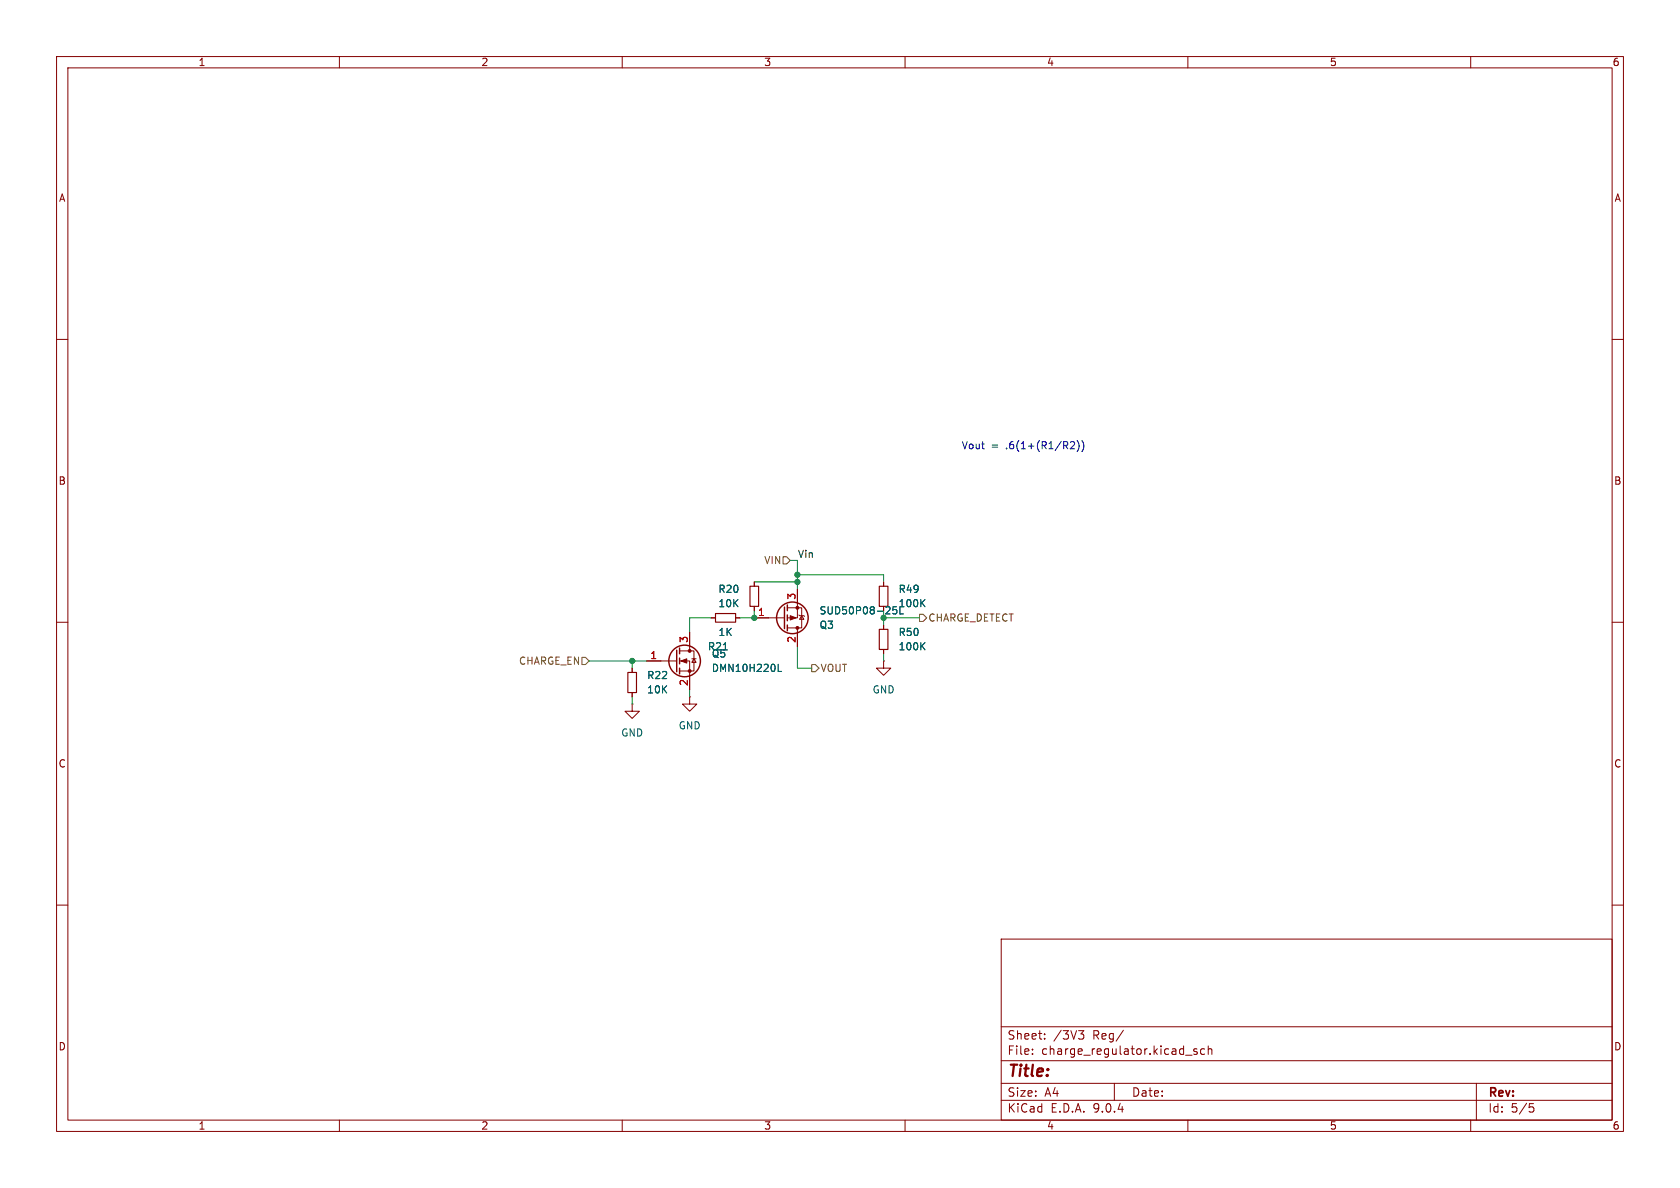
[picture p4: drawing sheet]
<svg xmlns="http://www.w3.org/2000/svg" width="297mm" height="210mm" viewBox="0 0 297 210" stroke-linecap="round" stroke-linejoin="round" font-family="sans-serif">
<g fill="none" stroke="#840000" stroke-width=".18">
<path d="M10 10h277v190h-277zM12 12h273v186h-273zM60 10v2M110 10v2M160 10v2M210 10v2M260 10v2M10 60h2M285 60h2M10 110h2M111.8 118.1v.8M114.3 116.8h5.3"/>
<path d="M120.1 115.1h2.6v3.5h-2.6M120.1 116.8h1.8v5.1M121.9 111.8v3.3M122.3 116.5h.8M122.7 116.5l.4 .6h-.8zM125.7 109.2h.8M130 109.2h.8M133.3 109.2h5.4M133.3 102.9v.7M133.3 107.2v.8M139.2 107.4h2.5v3.6h-2.5M141 104.1v5.1h-1.8"/>
<path d="M141 111v3.3M141.2 108.7l.2 .1h.7l.1 .2M141.7 108.8l.4 .7h-.7zM156.2 116.8v1.3h-1.3l1.3 1.3 1.3-1.3h-1.3M156.2 116.8h.1M156.2 102.9v.7M156.2 110.5v.8M156.2 114.8v.8M285 110h2M111.8 124.5v1.2h-1.3l1.3 1.3 1.2-1.3h-1.2M111.8 124.5h.1M111.8 122.4v.8"/>
<path d="M121.9 123.2v1.3h-1.3l1.3 1.2 1.3-1.2h-1.3M121.9 123.2h.1M10 160h2M177 166h108v32h-108zM285 160h2M60 198v2M110 198v2M160 198v2M177 194.5h108M177 191.5h108M177 187.5h108M177 181.5h108"/>
<path d="M182.5 186.3v.1M182.5 185.5v.1M184.7 183.6v.1M184.7 182.8v.1M190.7 182.2h.9l-.5 .6 .4 .1 .1 .5-.3 .3h-.4M197 191.5v3M198.6 182.1l-1.3 2M209.6 186.5h1.1M210 198v2M211.6 185.5l-.4-.1-.2 .2 .1 .2 .5 .2v.3h-.6M213 185.5l-.5-.1-.3 .3v.4l.2 .2h.6M213.6 185.5l.2-.1 .4 .1v.9"/>
<path d="M213.6 184.9v1.5M260 198v2M261 191.5v6.5M270.4 195.1h.7M270.5 195.7h.4l.3 .3-.2 .5-.5 .1"/>
</g>
<g fill="none" stroke="#840000" stroke-width=".25">
<path d="M119.6 114.9v3.8M120.1 114.6v1M120.1 116.3v1M120.1 118.1v1M138.7 107.3v3.8M139.2 106.9v1.1M139.2 108.7v1M139.2 110.5v1"/>
<circle cx="121" cy="116.8" r="2.79"/>
<circle cx="140.1" cy="109.2" r="2.79"/>
</g>
<g fill="#840000" stroke="#840000" stroke-width=".18">
<path d="M139.7 108.8l1 .4-1 .4z"/>
<path d="M120.4 116.8l1-.3v.7z"/>
<circle cx="141" cy="111" r=".25"/>
<circle cx="141" cy="107.4" r=".25"/>
<circle cx="121.9" cy="115.1" r=".25"/>
<circle cx="121.9" cy="118.6" r=".25"/>
</g>
<path d="M137.6 117.4v1.3h.6M158.5 107.3h-.6l-.1 .6 .2-.2 .4 .1M158.6 108l-.2 .5h-.4l-.2-.1M159.1 107.3v1.2h.6M163 106.5l.5 .8M163 114.2l.5 .7M163.5 106l-.7 .7M163.5 113.6l-.7 .7" fill="none" stroke="#006464" stroke-width=".18"/>
<path d="M111 118.9h1.5v3.5h-1.5zM126.5 108.5h3.5v1.5h-3.5zM132.6 103.6h1.5v3.6h-1.5zM155.4 103.6h1.6v3.6h-1.6zM155.4 111.3h1.6v3.5h-1.6z" fill="none" stroke="#840000" stroke-width=".2"/>
<path d="M138.4 98.4h.7l.6 .7-.6 .6h-.7zM102.9 116.2h.6l.6 .6-.6 .7h-.6zM143.5 117.5h.6l.7 .6-.7 .6h-.6zM162.6 108.6h.6l.6 .6-.6 .7h-.6z" fill="none" stroke="#725600" stroke-width=".18"/>
<path d="M139.7 99.1h1.3v5M104.1 116.8h10.2M111.8 116.8v1.3M125.7 109.2h-3.8v2.6M133.3 108v1.2h-2.5M133.3 102.9h7.7M141 114.3v3.8h2.5M141 101.6h15.2v1.3M156.2 115.6v1.2M162.6 109.2h-6.4v1.3M111.8 123.2v1.3M121.9 121.9v1.3" fill="none" stroke="#009600" stroke-width=".18"/>
<path d="M189.3 78.2l.4-.1 .3 .3-.8 .9h.8M190.4 77.9a1.46 1.46 0 0 1 0 1.9M191.3 77.9a1.46 1.46 0 0 1 0 1.9" fill="none" stroke="#0000c2" stroke-width=".18"/>
<g fill="#009600" stroke="#009600" stroke-width=".18">
<circle cx="156.2" cy="109.2" r=".46"/>
<circle cx="133.3" cy="109.2" r=".46"/>
<circle cx="111.8" cy="116.8" r=".46"/>
<circle cx="141" cy="101.6" r=".46"/>
<circle cx="141" cy="102.9" r=".46"/>
</g>
<text font-size="2.8" fill="#840000" x="178" y="190.9">Title:</text>
<g font-size="2.1" fill="#840000">
<text x="178" y="184">Sheet:</text>
<text x="186.2" y="184">/3V3</text>
<text x="193.2" y="184">Reg/</text>
<text x="178" y="186.7">File:</text>
<text x="184.1" y="186.7">charge_regulator.kicad_sch</text>
<text x="178" y="196.9">KiCad</text>
<text x="178" y="194.1">Size:</text>
<text x="184.7" y="194.1">A4</text>
<text x="185.7" y="196.9">E.D.A.</text>
<text x="193.3" y="196.9">9.0.4</text>
<text x="200" y="194.1">Date:</text>
<text x="263" y="194.3">Rev:</text>
<text x="263" y="196.9">Id:</text>
<text x="267.1" y="196.9">5/5</text>
</g>
<g font-size="1.8" fill="#840000">
<text x="35" y="11.9">1</text>
<text x="85" y="11.9">2</text>
<text x="135" y="11.9">3</text>
<text x="185" y="11.9">4</text>
<text x="235" y="11.9">5</text>
<text x="285" y="11.9">6</text>
<text x="10.3" y="35.9">A</text>
<text x="285.3" y="35.9">A</text>
<text x="10.3" y="85.9">B</text>
<text x="285.3" y="85.9">B</text>
<text x="10.3" y="135.9">C</text>
<text x="285.3" y="135.9">C</text>
<text x="10.3" y="185.9">D</text>
<text x="285.3" y="185.9">D</text>
<text x="35" y="199.9">1</text>
<text x="85" y="199.9">2</text>
<text x="135" y="199.9">3</text>
<text x="185" y="199.9">4</text>
<text x="235" y="199.9">5</text>
<text x="285" y="199.9">6</text>
</g>
<g font-size="1.8" fill="#0000c2">
<text x="169.9" y="79.5">Vout</text>
<text x="175.2" y="79.5">=</text>
<text x="178" y="79.5">.6(1+(R1/R2))</text>
</g>
<g font-size="1.8" fill="#725600">
<text x="135" y="99.9">VIN</text>
<text x="164" y="110.1">CHARGE_DETECT</text>
<text x="91.7" y="117.7">CHARGE_EN</text>
<text x="145" y="119">VOUT</text>
</g>
<text font-size="1.8" fill="#0f0f0f" x="141" y="98.7">Vin</text>
<g font-size="1.8" fill="#006464">
<text x="126.9" y="105">R20</text>
<text x="126.9" y="107.5">10K</text>
<text x="158.8" y="107.5">100K</text>
<text x="158.8" y="105">R49</text>
<text x="126.9" y="112.6">1K</text>
<text x="144.8" y="108.8">SUD50P08-25L</text>
<text x="144.8" y="111.4">Q3</text>
<text x="158.8" y="112.6">R50</text>
<text x="125.1" y="115.2">R21</text>
<text x="125.7" y="116.4">Q5</text>
<text x="125.7" y="119">DMN10H220L</text>
<text x="158.8" y="115.2">100K</text>
<text x="114.3" y="120.2">R22</text>
<text x="114.3" y="122.8">10K</text>
<text x="154.2" y="122.8">GND</text>
<text x="109.7" y="130.4">GND</text>
<text x="119.9" y="129.1">GND</text>
</g>
<g font-size="1.8" fill="#a90000">
<text x="140.7" y="106.1" transform="rotate(-90 140.7 106.1)">3</text>
<text x="121.7" y="113.7" transform="rotate(-90 121.7 113.7)">3</text>
<text x="133.9" y="109">1</text>
<text x="140.7" y="113.7" transform="rotate(-90 140.7 113.7)">2</text>
<text x="114.9" y="116.6">1</text>
<text x="121.7" y="121.4" transform="rotate(-90 121.7 121.4)">2</text>
</g>
</svg>
